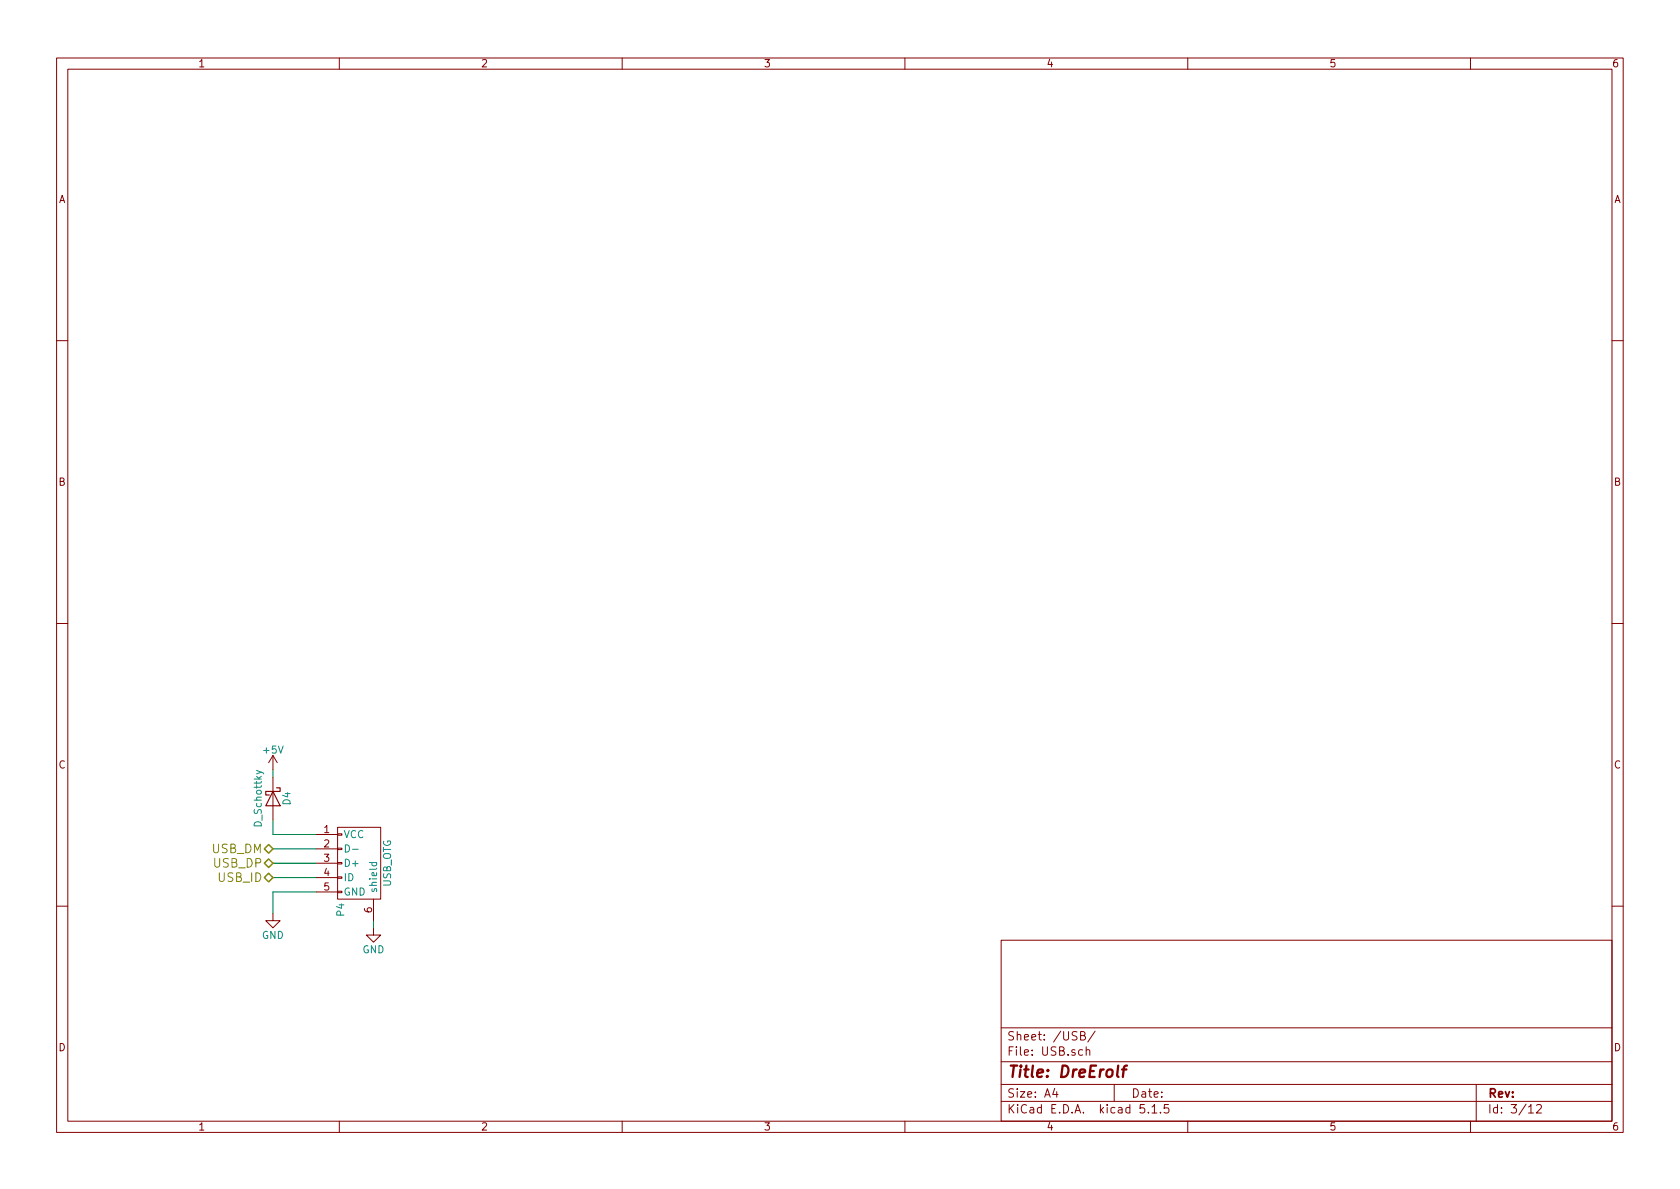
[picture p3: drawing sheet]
EESchema Schematic File Version 4
LIBS:bldc-controller-cache
EELAYER 29 0
EELAYER END
$Descr A4 11693 8268
encoding utf-8
Sheet 3 12
Title "DreErolf"
Date ""
Rev ""
Comp ""
Comment1 ""
Comment2 ""
Comment3 ""
Comment4 ""
$EndDescr
$Comp
L bldc-controller-rescue:USB_OTG-RESCUE-bldc-controller P4
U 1 1
P 2500 6000
AR Path="/577D256E" Ref="P4"  Part="1" 
AR Path="/578E9D42/577D256E" Ref="P4"  Part="1" 
F 0 "P4" H 2825 5875 50  0000 C CNN
F 1 "USB_OTG" H 2500 6200 50  0000 C CNN
F 2 "Connector_USB:USB_Micro-B_Molex_47346-0001" V 2450 5900 50  0001 C CNN
F 3 "" V 2450 5900 50  0000 C CNN
	1    2500 6000
	0    1    1    0   
$EndComp
$Comp
L bldc-controller-rescue:+5V #PWR016
U 1 1
P 1900 5350
AR Path="/577D25D3" Ref="#PWR016"  Part="1" 
AR Path="/578E9D42/577D25D3" Ref="#PWR016"  Part="1" 
F 0 "#PWR016" H 1900 5200 50  0001 C CNN
F 1 "+5V" H 1900 5490 50  0000 C CNN
F 2 "" H 1900 5350 50  0000 C CNN
F 3 "" H 1900 5350 50  0000 C CNN
	1    1900 5350
	1    0    0    -1  
$EndComp
Wire Wire Line
	1900 5350 1900 5400
Wire Wire Line
	1900 5700 1900 5800
Wire Wire Line
	1900 5800 2200 5800
$Comp
L bldc-controller-rescue:GND #PWR017
U 1 1
P 1900 6350
F 0 "#PWR017" H 1900 6100 50  0001 C CNN
F 1 "GND" H 1900 6200 50  0000 C CNN
F 2 "" H 1900 6350 50  0000 C CNN
F 3 "" H 1900 6350 50  0000 C CNN
	1    1900 6350
	1    0    0    -1  
$EndComp
Wire Wire Line
	2200 6200 1900 6200
Wire Wire Line
	1900 6200 1900 6350
Text HLabel 1900 6100 0    60   BiDi ~ 0
USB_ID
Text HLabel 1900 6000 0    60   BiDi ~ 0
USB_DP
Text HLabel 1900 5900 0    60   BiDi ~ 0
USB_DM
Wire Wire Line
	2200 5900 1900 5900
Wire Wire Line
	2200 6000 1900 6000
Wire Wire Line
	2200 6100 1900 6100
$Comp
L bldc-controller-rescue:D_Schottky D4
U 1 1
P 1900 5550
F 0 "D4" H 1900 5650 50  0000 C CNN
F 1 "D_Schottky" H 1900 5450 50  0000 C CNN
F 2 "Diode_SMD:D_SOD-323" H 1900 5550 50  0001 C CNN
F 3 "" H 1900 5550 50  0000 C CNN
	1    1900 5550
	0    1    1    0   
$EndComp
$Comp
L bldc-controller-rescue:GND #PWR018
U 1 1
P 2600 6450
F 0 "#PWR018" H 2600 6200 50  0001 C CNN
F 1 "GND" H 2600 6300 50  0000 C CNN
F 2 "" H 2600 6450 50  0000 C CNN
F 3 "" H 2600 6450 50  0000 C CNN
	1    2600 6450
	1    0    0    -1  
$EndComp
Wire Wire Line
	2600 6450 2600 6400
$EndSCHEMATC
